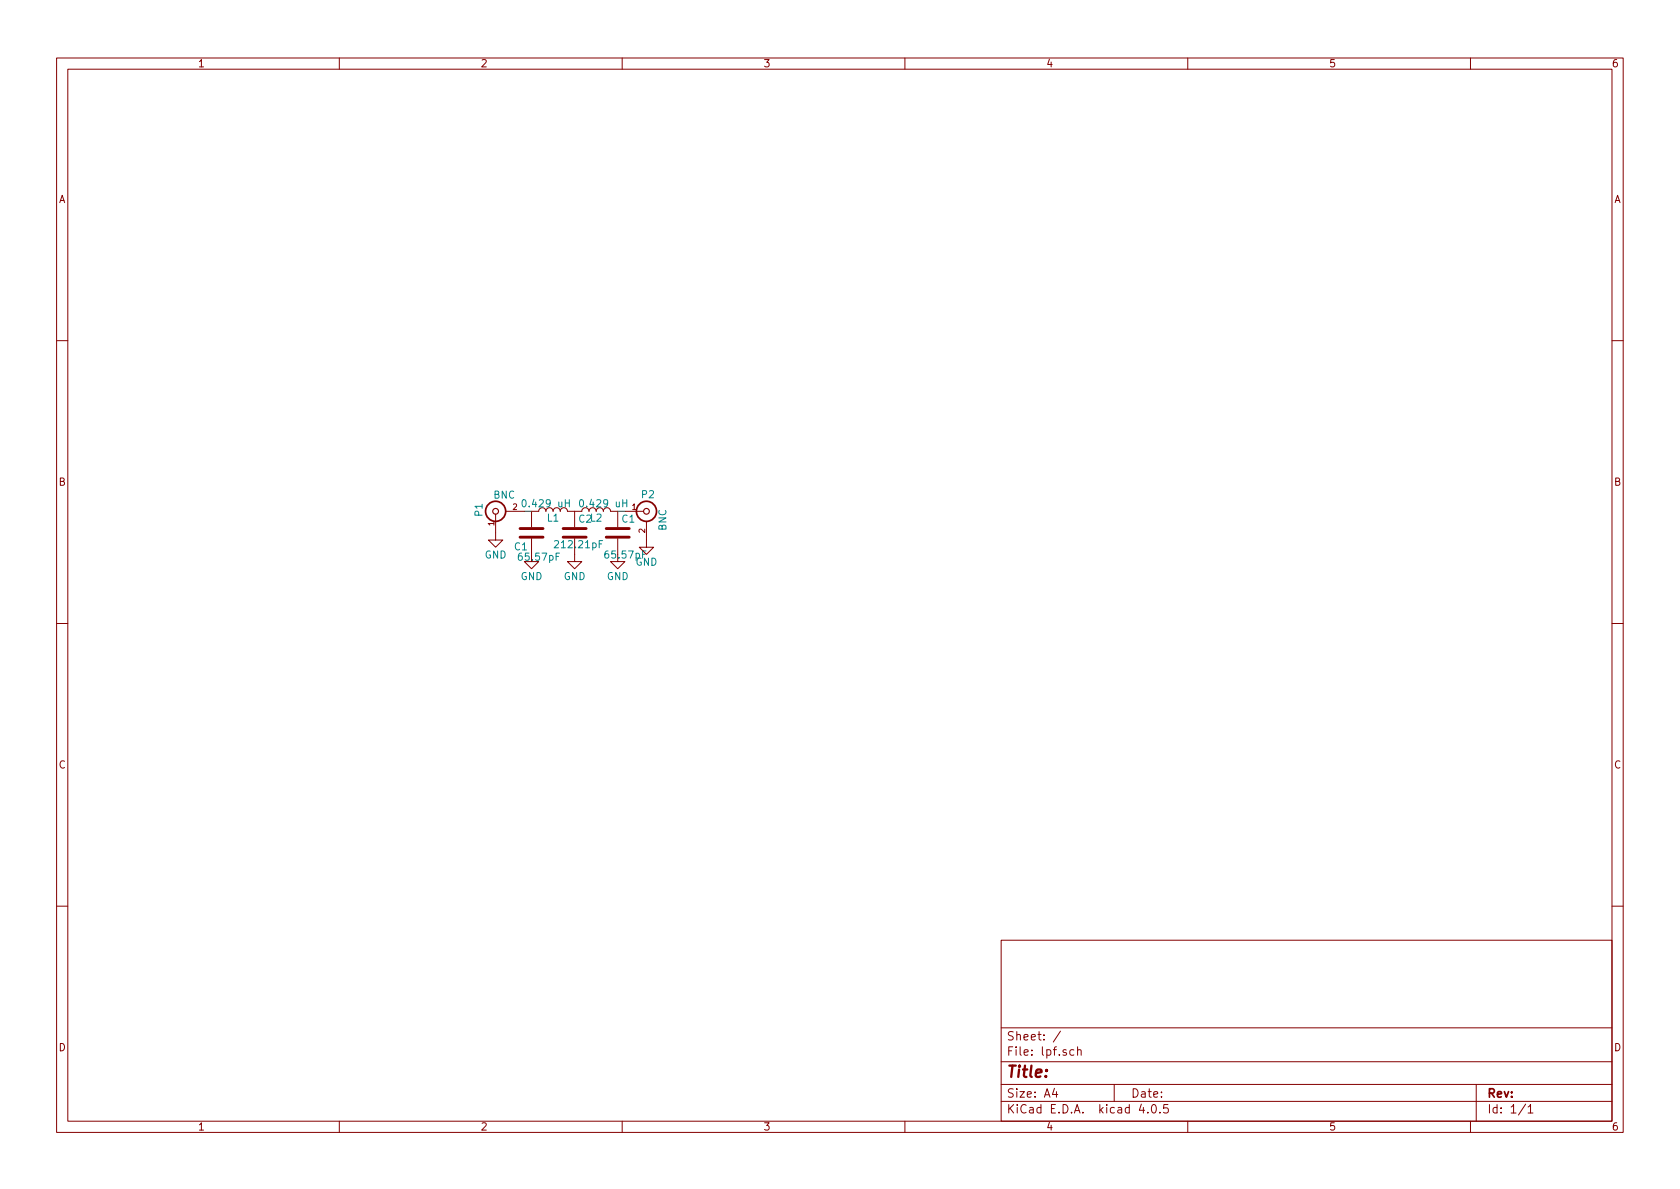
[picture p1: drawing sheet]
<svg xmlns="http://www.w3.org/2000/svg" width="297mm" height="210mm" viewBox="0 0 297 210" stroke-linecap="round" stroke-linejoin="round" font-family="sans-serif">
<g fill="none" stroke="#840000" stroke-width=".18">
<path d="M10 10.3h277v189.9h-277zM12 12.2h273v186.1h-273zM60 10.3v1.9M110 10.3v1.9M160 10.3v1.9M210 10.3v1.9M260 10.3v1.9M10 60.2h2M285 60.2h2M87.6 90.9v4.6h1.3l-1.3 1.3-1.2-1.3h1.2M89.4 90.4h3.3M94 93.2v-2.8h1.2a.63 .63 0 0 1 .7-.6 .63 .63 0 0 1 .6 .6 .63 .63 0 0 1 .7-.6 .63 .63 0 0 1 .6 .6 .63 .63 0 0 1 .6-.6 .63 .63 0 0 1 .7 .6 .63 .63 0 0 1 .6-.6 .63 .63 0 0 1 .6 .6h2.6a.63 .63 0 0 1 .6-.6 .63 .63 0 0 1 .6 .6 .63 .63 0 0 1 .7-.6 .63 .63 0 0 1 .6 .6 .63 .63 0 0 1 .6-.6 .63 .63 0 0 1 .7 .6 .63 .63 0 0 1 .6-.6 .63 .63 0 0 1 .6 .6h1.3v2.8"/>
<path d="M94 95.2v4.1h1.2l-1.2 1.3-1.3-1.3h1.3M101.6 95.2v4.1h1.3l-1.3 1.3-1.3-1.3h1.3M101.6 90.4v2.8M109.2 95.2v4.1h1.3l-1.3 1.3-1.3-1.3h1.3M110.5 90.4h3.3M114.3 92.2v4.6h1.3l-1.3 1.2-1.3-1.2h1.3M10 110.3h2M285 110.3h2M10 160.2h2M177 166.3h108v32h-108zM285 160.2h2M60 198.3v1.9"/>
<path d="M110 198.3v1.9M160 198.3v1.9M177 194.8h108M177 191.8h108M177 187.8h108M177 181.8h108M186.4 192.5l-.3 1h.9M186.8 193v1M187.5 182.3l-1.3 2M189.9 185.7l-.5-.1-.2 .3v.6l.2 .1 .5-.1M190.5 185.7l.2-.1 .4 .1 .1 .9M190.5 185.1v1.5"/>
<path d="M197 191.8v3M201.8 195.2l-.4 1.1h1M202.9 196.7v.1M203.8 195.4l.1-.1a.81 .81 0 0 1 .6 .6 .81 .81 0 0 1-.3 .8l-.1 .1a.8 .8 0 0 1-.6-.6 .8 .8 0 0 1 .3-.8zM205.1 196.7v.1M206.5 195.3h-.7l-.1 .7 .2-.1 .5 .1 .2 .2-.1 .5-.2 .1-.6-.1M210 198.3v1.9M260 198.3v1.9M261 191.8v6.5M269.7 195.2l-1.2 2M270.2 195.8l.4-.5v1.5M270.2 196.8h.8"/>
</g>
<path d="M91.9 93.5h4.1M91.9 95h4.1M99.6 93.5h4M99.6 95h4M107.2 93.5h4.1M107.2 95h4.1" fill="none" stroke="#840000" stroke-width=".51"/>
<path d="M92.4 88.5l.2-.1a.67 .67 0 0 1 .4 .6 .67 .67 0 0 1-.4 .6l-.2-.1-.1-.4zM99.9 88.9h.8M100.7 88.4v1.2M102.6 88.5l.1-.1a.67 .67 0 0 1 .5 .6 .67 .67 0 0 1-.5 .6l-.1-.1-.1-.4zM106.6 95.6h-.7v1.3M110.1 88.9h.7M110.8 88.4v1.2" fill="none" stroke="#008484" stroke-width=".18"/>
<g fill="none" stroke="#840000" stroke-width=".2">
<circle cx="87.6" cy="90.4" r=".51"/>
<circle cx="114.3" cy="90.4" r=".51"/>
</g>
<g fill="none" stroke="#840000" stroke-width=".3">
<circle cx="87.6" cy="90.4" r="1.78"/>
<circle cx="114.3" cy="90.4" r="1.78"/>
</g>
<path d="M92.7 90.4h1.3M109.2 90.4h1.3" fill="none" stroke="#008400" stroke-width=".18"/>
<text font-size="2.8" fill="#840000" x="178" y="190.5">Title:</text>
<g font-size="2.1" fill="#840000">
<text x="178" y="184">Sheet: /</text>
<text x="178" y="186.7">File: lpf.sch</text>
<text x="178" y="196.9">KiCad E.D.A. kicad 4.0.5</text>
<text x="178" y="194.1">Size: A4</text>
<text x="200" y="194.1">Date:</text>
<text x="263" y="194.1">Rev:</text>
<text x="263" y="196.9">Id: 1/1</text>
</g>
<g font-size="1.8" fill="#840000">
<text x="35" y="11.9">1</text>
<text x="85" y="11.9">2</text>
<text x="135" y="11.9">3</text>
<text x="185" y="11.9">4</text>
<text x="235" y="11.9">5</text>
<text x="285" y="11.9">6</text>
<text x="10.4" y="35.9">A</text>
<text x="285.4" y="35.9">A</text>
<text x="10.4" y="85.9">B</text>
<text x="285.4" y="85.9">B</text>
<text x="10.4" y="135.9">C</text>
<text x="285.4" y="135.9">C</text>
<text x="10.4" y="185.9">D</text>
<text x="285.4" y="185.9">D</text>
<text x="35" y="199.9">1</text>
<text x="85" y="199.9">2</text>
<text x="135" y="199.9">3</text>
<text x="185" y="199.9">4</text>
<text x="235" y="199.9">5</text>
<text x="285" y="199.9">6</text>
</g>
<g font-size="1.8" fill="#008484">
<text x="87.2" y="88.2">BNC</text>
<text x="92.9" y="89.7">0.429 uH</text>
<text x="103" y="89.7">0.429 uH</text>
<text x="113.5" y="88.1">P2</text>
<text x="85.3" y="91.2" transform="rotate(-90 85.3 91.2)">P1</text>
<text x="96.8" y="92.2">L1</text>
<text x="102.4" y="92.4">C2L2</text>
<text x="110" y="92.4">C1</text>
<text x="117.8" y="93.8" transform="rotate(-90 117.8 93.8)">BNC</text>
<text x="85.7" y="98.7">GND</text>
<text x="91" y="97.3">C1</text>
<text x="92" y="99.1">65.57pF</text>
<text x="98.5" y="96.9">212.21pF</text>
<text x="107.3" y="98.7">65.57pF</text>
<text x="112.3" y="100">GND</text>
<text x="92" y="102.6">GND</text>
<text x="99.6" y="102.6">GND</text>
<text x="107.3" y="102.6">GND</text>
</g>
<g font-size="1.4" fill="#840000">
<text x="87.4" y="93" transform="rotate(-90 87.4 93)">1</text>
<text x="90.7" y="90.2">2</text>
<text x="111.8" y="90.2">1</text>
<text x="114" y="94.2" transform="rotate(-90 114 94.2)">2</text>
</g>
</svg>
